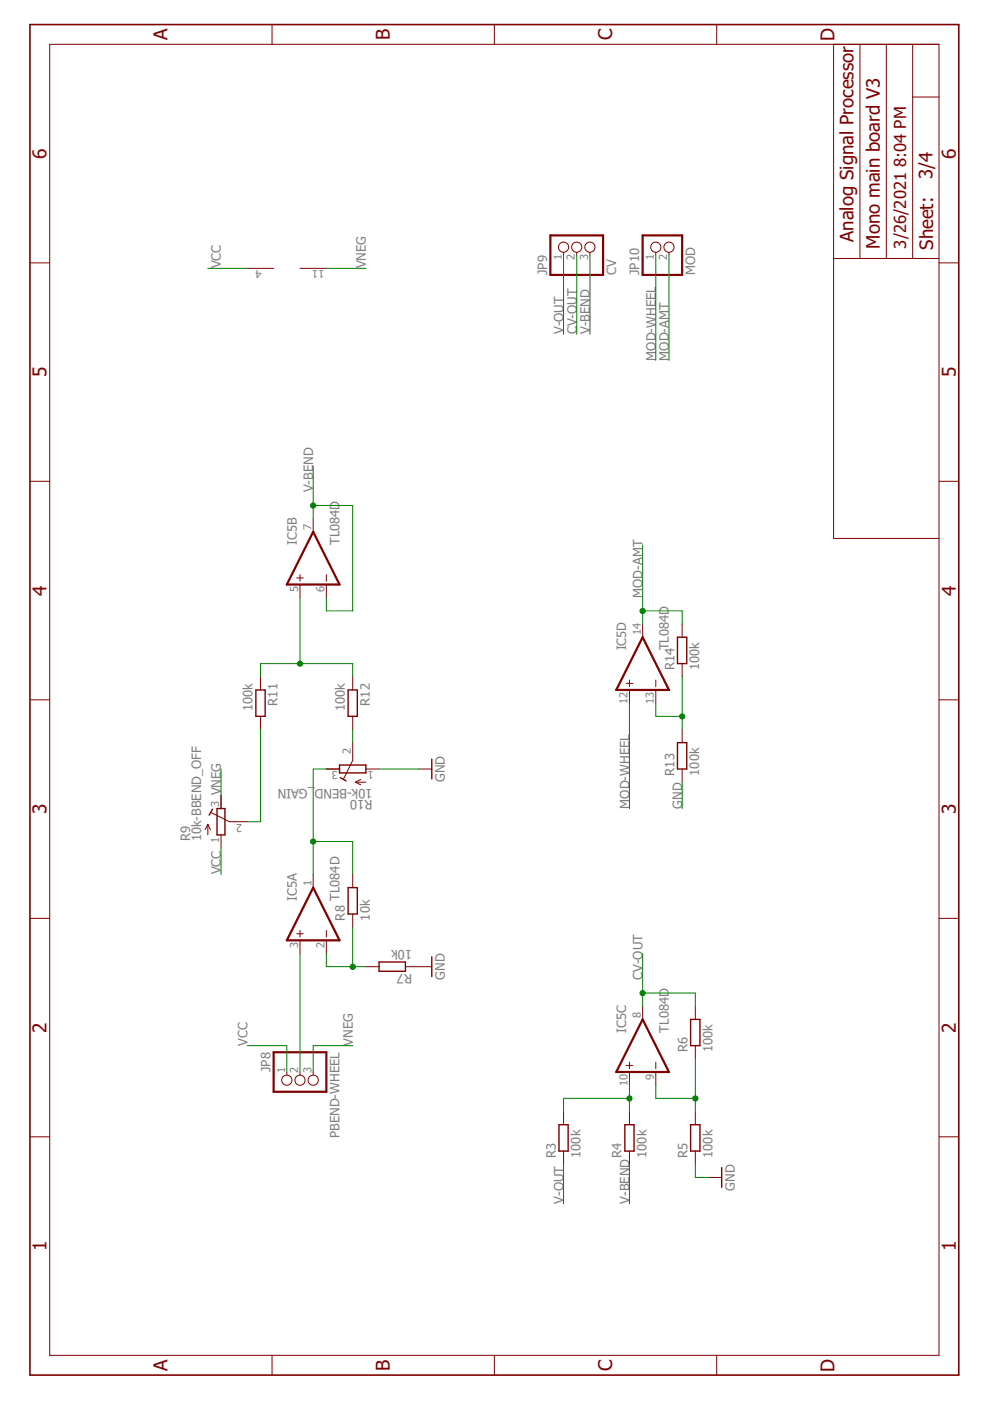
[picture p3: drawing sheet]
<svg xmlns="http://www.w3.org/2000/svg" width="210mm" height="297mm" viewBox="0 0 210 297" stroke-linecap="round" stroke-linejoin="round" font-family="sans-serif">
<g fill="none" stroke="#800000" stroke-width=".21">
<path d="M10.5 9.4h188.6v278h-188.6zM57.7 5.2v4.2M104.8 5.2v4.2M152 5.2v4.2M176.7 9.4v104.8h22.4M182.3 9.4v45.4M187.9 9.4v45.4M193.5 9.4v45.4M193.5 20.6h5.6M6.3 55.7h4.2M52.5 56.9h5.5M63.6 56.9h5.6"/>
<path d="M119.5 53.5v.6M122.3 53.5v.6M125.1 53.5v.6M139 53.5v.6M141.8 53.5v.6M176.7 54.8h22.4M199.1 55.7h4.2M6.3 102h4.2M66.4 110v2.8M199.1 102h4.2M62.9 122.5h1.4M63.6 121.8v1.4"/>
<path d="M63.6 123.9v2.8M69.2 121.8v1.4M69.2 123.9v2.8M136.2 132.3v2.8M144.6 132.3v2.8M6.3 148.4h4.2M55.2 143.5v2.8M55.2 151.9v2.8M74.8 143.5v2.8M74.8 151.9v2.8M74.8 157.5v3.7l-1.9 3.9M132.8 144.9h1.4"/>
<path d="M133.5 144.2v1.4M133.5 146.3v2.8M139 144.2v1.4M139 146.3v2.8M144.6 140.7v2.8M144.6 154.7v2.8M199.1 148.4h4.2M44.1 174.8v2.2M44.1 174.8l-.6 1.1M44.1 174.8l.5 1.1M44.8 172.3l3.9 1.9h3.8M46.9 168.6v2.8"/>
<path d="M46.9 177v2.8M69.2 163h2.8M75.4 165.8h2.2M75.4 165.8l1.1 .6M76.5 165.3l-1.1 .5M77.6 163h2.8M88.8 163h2.7M144.6 163v2.8M6.3 194.7h4.2M62.9 198h1.4M63.6 197.3v1.4M63.6 199.4v2.8"/>
<path d="M66.4 185.4v2.8M69.2 197.3v1.4M69.2 199.4v2.8M74.8 185.4v2.8M74.8 193.8v2.8M199.1 194.7h4.2M77.6 205h2.8M86 205h5.5M136.2 213.3v2.8M147.4 213.3v2.8M60.8 227.3v.6M63.6 227.3v.6"/>
<path d="M66.4 227.3v.6M119.5 235.7v2.8M132.8 225.9h1.4M133.5 225.2v1.4M133.5 227.3v2.8M133.5 235.7v2.8M139 225.2v1.4M139 227.3v2.8M147.4 221.7v2.8M147.4 235.7v2.8M6.3 241h4.2M119.5 244.1v2.7"/>
<path d="M133.5 244.1v2.7M147.4 244.1v2.7M150.2 249.6h2.8M199.1 241h4.2M57.7 287.4v4.1M104.8 287.4v4.1M152 287.4v4.1"/>
<circle cx="119.5" cy="52.4" r="1.08"/>
<circle cx="122.3" cy="52.4" r="1.08"/>
<circle cx="125.1" cy="52.4" r="1.08"/>
<circle cx="139" cy="52.4" r="1.08"/>
<circle cx="141.8" cy="52.4" r="1.08"/>
<circle cx="60.8" cy="229" r="1.08"/>
<circle cx="63.6" cy="229" r="1.08"/>
<circle cx="66.4" cy="229" r="1.08"/>
</g>
<path d="M6.3 5.2h197v286.3h-197z" fill="none" stroke="#800000" stroke-width=".34"/>
<path d="M116.7 49.9h11.2v8.4h-11.2zM136.2 49.9h8.4v8.4h-8.4zM66.4 112.8l5.6 11.1h-11.2zM136.2 135.1l5.6 11.2h-11.1zM66.4 188.2l5.6 11.2h-11.2zM136.2 216.1l5.6 11.2h-11.1zM58 223.1h11.2v8.4h-11.2z" fill="none" stroke="#800000" stroke-width=".47"/>
<g fill="none" stroke="#800000" stroke-width=".3">
<path d="M143.6 135.1h2v5.6h-2zM54.3 146.3h1.9v5.6h-1.9zM73.8 146.3h2v5.6h-2zM143.6 157.5h2v5.5h-2zM45 171.6l-.7 1.2M46 171.4h1.7v5.6h-1.7zM72 162.2h5.6v1.7h-5.6zM72.1 164.9l1.3 .7M91.5 161v4.1M73.8 188.2h2v5.6h-2zM80.4 204h5.6v1.9h-5.6zM91.5 202.9v4.2"/>
<path d="M146.4 216.1h2v5.6h-2zM118.5 238.5h2v5.6h-2zM132.5 238.5h1.9v5.6h-1.9zM146.4 238.5h2v5.6h-2zM153 247.5v4.2"/>
</g>
<g fill="none" stroke="#008000" stroke-width=".21">
<path d="M44.1 56.9h8.4M69.2 56.9h8.4M119.5 54.1v16.8M122.3 54.1v16.8M125.1 54.1v16.8M139 54.1v22.3M141.8 54.1v22.3M66.4 98.8v11.2M66.4 107.2h8.4v22.3h-5.6v-2.8M136.2 115.5v16.8M63.6 126.7v14M136.2 129.5h8.4v2.8"/>
<path d="M55.2 143.5v-2.8h19.6v2.8M55.2 154.7v19.5h-2.7M74.8 154.7v2.8M133.5 149.1v22.3M139 149.1v2.8h5.6M144.6 143.5v11.2M46.9 163v5.6M46.9 179.8v5.6M66.4 178.4h8.4v7M69.2 163h-2.8v22.4M80.4 163h8.4M144.6 165.8v5.6"/>
<path d="M74.8 196.6v8.4M63.6 202.2v25.1M69.2 202.2v2.8h8.4M136.2 210.5h11.2v2.8M136.2 202.2v11.1M52.5 221.7h8.3v5.6M74.8 221.7h-8.4v5.6M133.5 230.1v5.6M133.5 232.9h-14v2.8M139 230.1v2.8h8.4M147.4 224.5v11.2M119.5 246.8v8.4"/>
<path d="M133.5 246.8v8.4M147.4 246.8v2.8h2.8"/>
</g>
<g fill="#008000" stroke="#008000" stroke-width=".21">
<circle cx="66.4" cy="107.2" r=".55"/>
<circle cx="63.6" cy="140.7" r=".55"/>
<circle cx="74.8" cy="205" r=".55"/>
<circle cx="66.4" cy="178.4" r=".55"/>
<circle cx="133.5" cy="232.9" r=".55"/>
<circle cx="147.4" cy="232.9" r=".55"/>
<circle cx="136.2" cy="210.6" r=".55"/>
<circle cx="144.6" cy="151.9" r=".55"/>
<circle cx="136.2" cy="129.5" r=".55"/>
</g>
<g font-size="4" fill="#800000">
<text x="35.5" y="8.5" transform="rotate(-90 35.5 8.5)">A</text>
<text x="82.7" y="8.5" transform="rotate(-90 82.7 8.5)">B</text>
<text x="129.8" y="8.5" transform="rotate(-90 129.8 8.5)">C</text>
<text x="177" y="8.7" transform="rotate(-90 177 8.7)">D</text>
<text x="9.9" y="33.7" transform="rotate(-90 9.9 33.7)">6</text>
<text x="202.6" y="33.7" transform="rotate(-90 202.6 33.7)">6</text>
<text x="9.9" y="80" transform="rotate(-90 9.9 80)">5</text>
<text x="202.6" y="80" transform="rotate(-90 202.6 80)">5</text>
<text x="9.9" y="126.3" transform="rotate(-90 9.9 126.3)">4</text>
<text x="202.6" y="126.3" transform="rotate(-90 202.6 126.3)">4</text>
<text x="9.9" y="172.6" transform="rotate(-90 9.9 172.6)">3</text>
<text x="202.6" y="172.6" transform="rotate(-90 202.6 172.6)">3</text>
<text x="9.9" y="219" transform="rotate(-90 9.9 219)">2</text>
<text x="202.6" y="219" transform="rotate(-90 202.6 219)">2</text>
<text x="9.9" y="265.3" transform="rotate(-90 9.9 265.3)">1</text>
<text x="202.6" y="265.3" transform="rotate(-90 202.6 265.3)">1</text>
<text x="35.5" y="290.7" transform="rotate(-90 35.5 290.7)">A</text>
<text x="82.7" y="290.6" transform="rotate(-90 82.7 290.6)">B</text>
<text x="129.8" y="290.7" transform="rotate(-90 129.8 290.7)">C</text>
<text x="177" y="290.8" transform="rotate(-90 177 290.8)">D</text>
</g>
<g font-size="3.9" fill="#800000">
<text x="197.7" y="38" transform="rotate(-90 197.7 38)">3/4</text>
<text x="180.9" y="51.3" transform="rotate(-90 180.9 51.3)">Analog Signal Processor</text>
<text x="186.5" y="52.7" transform="rotate(-90 186.5 52.7)">Mono main board V3</text>
<text x="197.8" y="53" transform="rotate(-90 197.8 53)">Sheet:</text>
</g>
<g font-size="3.5" fill="#800000">
<text x="192.1" y="35.4" transform="rotate(-90 192.1 35.4)">8:04 PM</text>
<text x="192.1" y="52.7" transform="rotate(-90 192.1 52.7)">3/26/2021</text>
</g>
<g font-size="2.8" fill="#808080">
<text x="46.9" y="56.9" transform="rotate(-90 46.9 56.9)">VCC</text>
<text x="77.6" y="56.9" transform="rotate(-90 77.6 56.9)">VNEG</text>
<text x="116" y="58.3" transform="rotate(-90 116 58.3)">JP9</text>
<text x="130.7" y="58.3" transform="rotate(-90 130.7 58.3)">CV</text>
<text x="135.5" y="58.3" transform="rotate(-90 135.5 58.3)">JP10</text>
<text x="147.4" y="58.3" transform="rotate(-90 147.4 58.3)">MOD</text>
<text x="119.5" y="70.9" transform="rotate(-90 119.5 70.9)">V-OUT</text>
<text x="122.3" y="70.9" transform="rotate(-90 122.3 70.9)">CV-OUT</text>
<text x="125.1" y="70.9" transform="rotate(-90 125.1 70.9)">V-BEND</text>
<text x="139" y="76.4" transform="rotate(-90 139 76.4)">MOD-WHEEL</text>
<text x="141.8" y="76.4" transform="rotate(-90 141.8 76.4)">MOD-AMT</text>
<text x="66.4" y="104.4" transform="rotate(-90 66.4 104.4)">V-BEND</text>
<text x="62.9" y="115.6" transform="rotate(-90 62.9 115.6)">IC5B</text>
<text x="72" y="115.6" transform="rotate(-90 72 115.6)">TL084D</text>
<text x="136.2" y="126.7" transform="rotate(-90 136.2 126.7)">MOD-AMT</text>
<text x="132.8" y="137.9" transform="rotate(-90 132.8 137.9)">IC5D</text>
<text x="141.8" y="137.9" transform="rotate(-90 141.8 137.9)">TL084D</text>
<text x="143" y="142.1" transform="rotate(-90 143 142.1)">R14</text>
<text x="148.3" y="142.1" transform="rotate(-90 148.3 142.1)">100k</text>
<text x="58.8" y="149.6" transform="rotate(-90 58.8 149.6)">R11</text>
<text x="78.4" y="149.6" transform="rotate(-90 78.4 149.6)">R12</text>
<text x="53.5" y="150.8" transform="rotate(-90 53.5 150.8)">100k</text>
<text x="73.1" y="150.8" transform="rotate(-90 73.1 150.8)">100k</text>
<text x="79" y="167.2" transform="rotate(-180 79 167.2)">10k-BEND_GAIN</text>
<text x="94.3" y="165.8" transform="rotate(-90 94.3 165.8)">GND</text>
<text x="143" y="164.4" transform="rotate(-90 143 164.4)">R13</text>
<text x="148.3" y="164.4" transform="rotate(-90 148.3 164.4)">100k</text>
<text x="46.9" y="168.6" transform="rotate(-90 46.9 168.6)">VNEG</text>
<text x="79" y="169.6" transform="rotate(-180 79 169.6)">R10</text>
<text x="133.4" y="171.4" transform="rotate(-90 133.4 171.4)">MOD-WHEEL</text>
<text x="144.6" y="171.4" transform="rotate(-90 144.6 171.4)">GND</text>
<text x="40.3" y="178.4" transform="rotate(-90 40.3 178.4)">R9</text>
<text x="42.7" y="178.4" transform="rotate(-90 42.7 178.4)">10k-BBEND_OFF</text>
<text x="46.9" y="185.4" transform="rotate(-90 46.9 185.4)">VCC</text>
<text x="62.9" y="191" transform="rotate(-90 62.9 191)">IC5A</text>
<text x="72" y="191" transform="rotate(-90 72 191)">TL084D</text>
<text x="73.1" y="195.2" transform="rotate(-90 73.1 195.2)">R8</text>
<text x="78.4" y="195.2" transform="rotate(-90 78.4 195.2)">10k</text>
<text x="87.4" y="201.3" transform="rotate(-180 87.4 201.3)">10k</text>
<text x="87.4" y="206.6" transform="rotate(-180 87.4 206.6)">R7</text>
<text x="94.3" y="207.7" transform="rotate(-90 94.3 207.7)">GND</text>
<text x="136.2" y="207.7" transform="rotate(-90 136.2 207.7)">CV-OUT</text>
<text x="52.4" y="221.7" transform="rotate(-90 52.4 221.7)">VCC</text>
<text x="74.8" y="221.7" transform="rotate(-90 74.8 221.7)">VNEG</text>
<text x="132.8" y="218.9" transform="rotate(-90 132.8 218.9)">IC5C</text>
<text x="141.8" y="218.9" transform="rotate(-90 141.8 218.9)">TL084D</text>
<text x="57.3" y="227.3" transform="rotate(-90 57.3 227.3)">JP8</text>
<text x="145.8" y="223.1" transform="rotate(-90 145.8 223.1)">R6</text>
<text x="151" y="223.1" transform="rotate(-90 151 223.1)">100k</text>
<text x="72" y="241.3" transform="rotate(-90 72 241.3)">PBEND-WHEEL</text>
<text x="117.8" y="245.5" transform="rotate(-90 117.8 245.5)">R3</text>
<text x="123.1" y="245.5" transform="rotate(-90 123.1 245.5)">100k</text>
<text x="131.8" y="245.5" transform="rotate(-90 131.8 245.5)">R4</text>
<text x="137.1" y="245.5" transform="rotate(-90 137.1 245.5)">100k</text>
<text x="145.8" y="245.5" transform="rotate(-90 145.8 245.5)">R5</text>
<text x="151" y="245.5" transform="rotate(-90 151 245.5)">100k</text>
<text x="119.5" y="255.2" transform="rotate(-90 119.5 255.2)">V-OUT</text>
<text x="133.4" y="255.2" transform="rotate(-90 133.4 255.2)">V-BEND</text>
<text x="155.8" y="252.4" transform="rotate(-90 155.8 252.4)">GND</text>
</g>
<g font-size="2.3" fill="#808080">
<text x="55.5" y="57.3" transform="rotate(-180 55.5 57.3)">4</text>
<text x="68.8" y="57.3" transform="rotate(-180 68.8 57.3)">11</text>
<text x="119.1" y="55.2" transform="rotate(-90 119.1 55.2)">1</text>
<text x="121.9" y="55.2" transform="rotate(-90 121.9 55.2)">2</text>
<text x="124.7" y="55.2" transform="rotate(-90 124.7 55.2)">3</text>
<text x="138.6" y="55.2" transform="rotate(-90 138.6 55.2)">1</text>
<text x="141.4" y="55.2" transform="rotate(-90 141.4 55.2)">2</text>
<text x="66" y="112.4" transform="rotate(-90 66 112.4)">7</text>
<text x="63.2" y="125.6" transform="rotate(-90 63.2 125.6)">5</text>
<text x="68.8" y="125.6" transform="rotate(-90 68.8 125.6)">6</text>
<text x="135.9" y="134.7" transform="rotate(-90 135.9 134.7)">14</text>
<text x="133.1" y="149.3" transform="rotate(-90 133.1 149.3)">12</text>
<text x="138.6" y="149.3" transform="rotate(-90 138.6 149.3)">13</text>
<text x="74.4" y="159.9" transform="rotate(-90 74.4 159.9)">2</text>
<text x="71.6" y="163.4" transform="rotate(-180 71.6 163.4)">3</text>
<text x="79.3" y="163.4" transform="rotate(-180 79.3 163.4)">1</text>
<text x="46.5" y="171" transform="rotate(-90 46.5 171)">3</text>
<text x="46.5" y="178.7" transform="rotate(-90 46.5 178.7)">1</text>
<text x="51.3" y="174.6" transform="rotate(-180 51.3 174.6)">2</text>
<text x="66" y="187.8" transform="rotate(-90 66 187.8)">1</text>
<text x="63.2" y="201" transform="rotate(-90 63.2 201)">3</text>
<text x="68.8" y="201" transform="rotate(-90 68.8 201)">2</text>
<text x="135.9" y="215.7" transform="rotate(-90 135.9 215.7)">8</text>
<text x="60.4" y="227.5" transform="rotate(-90 60.4 227.5)">1</text>
<text x="63.2" y="227.5" transform="rotate(-90 63.2 227.5)">2</text>
<text x="66" y="227.5" transform="rotate(-90 66 227.5)">3</text>
<text x="133.1" y="230.3" transform="rotate(-90 133.1 230.3)">10</text>
<text x="138.6" y="229" transform="rotate(-90 138.6 229)">9</text>
</g>
</svg>
